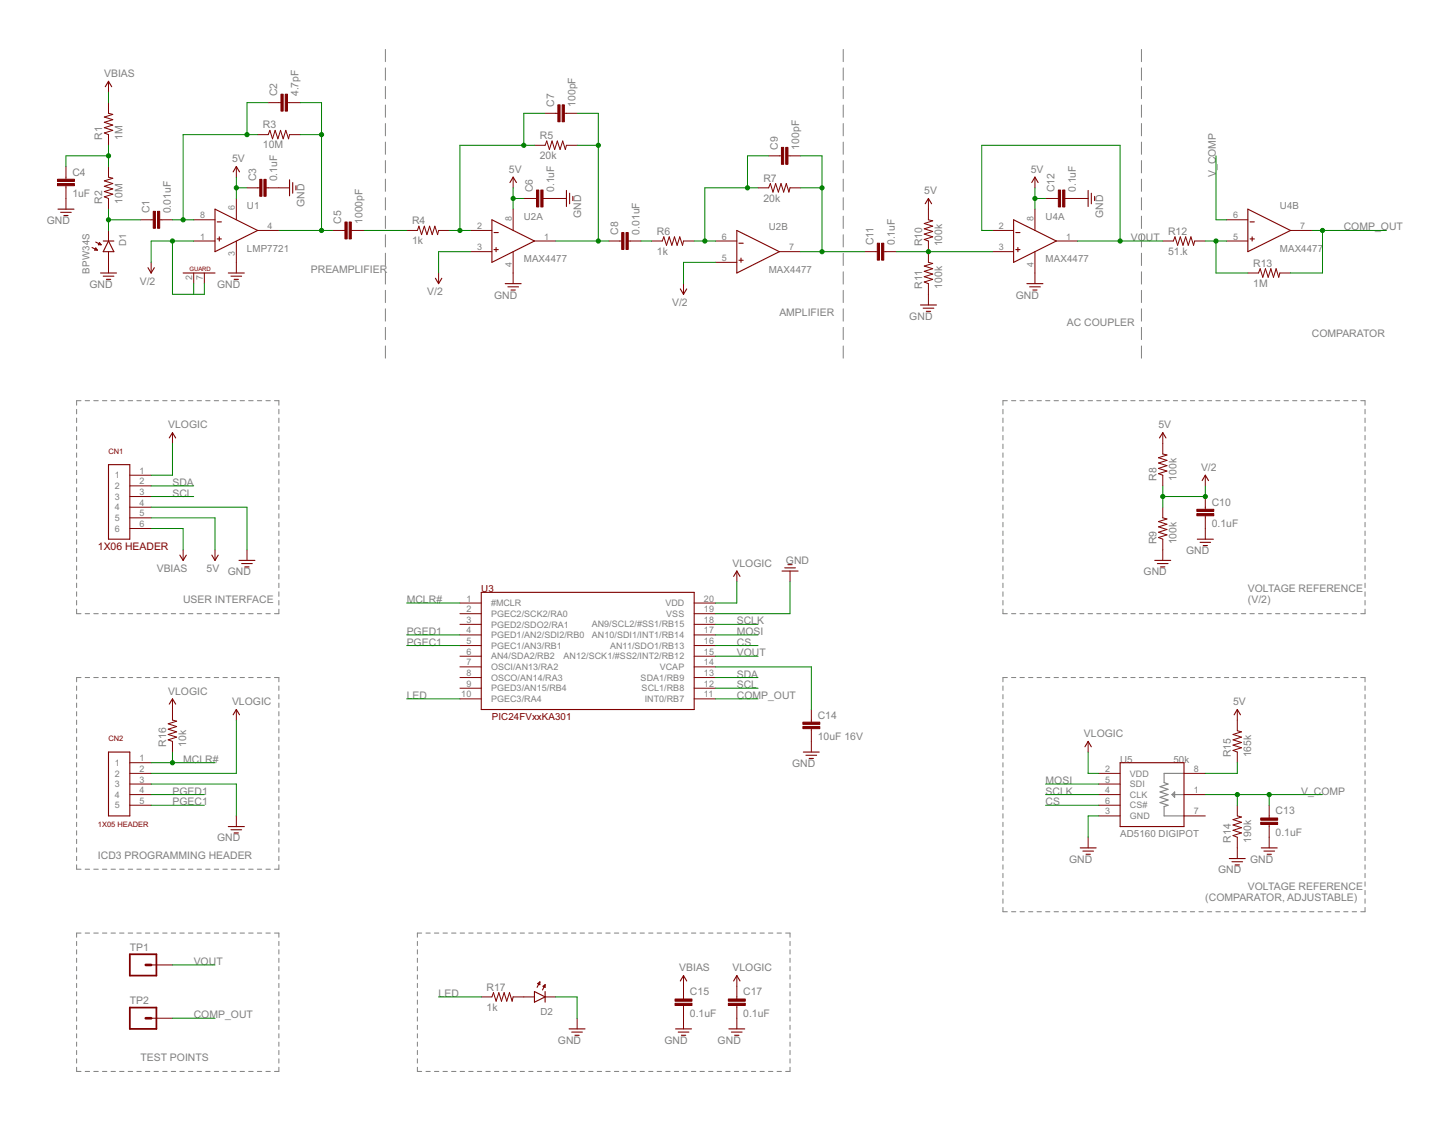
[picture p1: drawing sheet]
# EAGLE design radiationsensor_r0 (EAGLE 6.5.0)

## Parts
C1  0.01uF  CAP0603  [0603]
C2  4.7pF  CAP0603  [0603]
C3  0.1uF  CAP0603  [0603]
C4  1uF  CAP0603  [0603]
C5  1000pF  CAP0603  [0603]
C6  0.1uF  CAP0603  [0603]
C7  100pF  CAP0603  [0603]
C8  0.01uF  CAP0603  [0603]
C9  100pF  CAP0603  [0603]
C10  0.1uF  CAP0603  [0603]
C11  0.1uF  CAP0603  [0603]
C12  0.1uF  CAP0603  [0603]
C13  0.1uF  CAP0603  [0603]
C14  10uF 16V  CAP0805  [0805]
C15  0.1uF  CAP0603  [0603]
C17  0.1uF  CAP0603  [0603]
CN1  1X06  [1X06]
CN2  1X05  [1X05]
D1  BPW34S  PHOTODIODE  [BPW34S-SIDEMOUNT]
D2  0605-LED  [0603-LED]
R1  1M  RESISTOR0603  [0603]
R2  10M  RESISTOR0603  [0603]
R3  10M  RESISTOR0603  [0603]
R4  1k  RESISTOR0603  [0603]
R5  20k  RESISTOR0603  [0603]
R6  1k  RESISTOR0603  [0603]
R7  20k  RESISTOR0603  [0603]
R8  100k  RESISTOR0603  [0603]
R9  100k  RESISTOR0603  [0603]
R10  100k  RESISTOR0603  [0603]
R11  100k  RESISTOR0603  [0603]
R12  51.k  RESISTOR0603  [0603]
R13  1M  RESISTOR0603  [0603]
R14  190k  RESISTOR0603  [0603]
R15  165k  RESISTOR0603  [0603]
R16  10k  RESISTOR0603  [0603]
R17  1k  RESISTOR0603  [0603]
TP1  M01PTH  [1X01]
TP2  M01PTH  [1X01]
U1  LMP7721  OPAMP-LMP7721  [SOIC-8]
U2  MAX4477  OPAMP-MAX4477  [SOIC-8]
U3  PIC24FVXXKA301  [SOIC-20]
U4  MAX4477  OPAMP-MAX4477  [SOIC-8]
U5  50k  AD5160  [SOT-23-8]

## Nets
5V: C3.1 C6.1 C12.1 CN1.5 R8.2 R10.2 R15.2 U1.6(VCC) U2.8(A:V+) U4.8(A:V+)
COMP_OUT: R13.2 TP2.1 U3.11(INT0/RB7) U4.7(B:OUT)
CS: U3.16(AN11/SDO1/RB13) U5.6(CS#)
GND: C3.2 C4.2 C6.2 C10.2 C12.2 C13.2 C14.2 C15.2 C17.2 CN1.4 CN2.3 D1.A(ANODE) D2.CATHODE R9.1 R11.1 R14.1 U1.3(GND) U2.4(A:V-) U3.19(VSS) U4.4(A:V-) U5.3(GND)
LED: R17.1 U3.10(PGEC3/RA4)
MCLR#: CN2.1 R16.1 U3.1(#MCLR)
MOSI: U3.17(AN10/SDI1/INT1/RB14) U5.5(SDI)
N$1: C1.2 C2.1 R3.1 U1.8(-)
N$2: C1.1 D1.C(CATHODE) R2.1
N$3: C7.2 C8.1 R5.2 U2.1(A:OUT)
N$4: C4.1 R1.1 R2.2
N$5: C7.1 R4.2 R5.1 U2.2(A:-)
N$6: C5.2 R4.1
N$7: C2.2 C5.1 R3.2 U1.4(OUT)
N$8: C9.1 R6.2 R7.1 U2.6(B:-)
N$9: C8.2 R6.1
N$10: C11.2 R10.1 R11.2 U4.3(A:+)
N$11: C9.2 C11.1 R7.2 U2.7(B:OUT)
N$12: D2.ANODE R17.2
N$14: R12.2 R13.1 U4.5(B:+)
N$15: C14.1 U3.14(VCAP)
N$17: R15.1 U5.8(A)
PGEC1: CN2.5 U3.5(PGEC1/AN3/RB1)
PGED1: CN2.4 U3.4(PGED1/AN2/SDI2/RB0)
SCL: CN1.3 U3.12(SCL1/RB8)
SCLK: U3.18(AN9/SCL2/#SS1/RB15) U5.4(CLK)
SDA: CN1.2 U3.13(SDA1/RB9)
V/2: C10.1 R8.1 R9.2 U1.1(+) U1.2(G1) U1.7(G2) U2.3(A:+) U2.5(B:+)
V_COMP: C13.1 R14.2 U4.6(B:-) U5.1(W)
VBIAS: C15.1 CN1.6 R1.2
VLOGIC: C17.1 CN1.1 CN2.2 R16.2 U3.20(VDD) U5.2(VDD)
VOUT: R12.1 TP1.1 U3.15(AN12/SCK1/#SS2/INT2/RB12) U4.1(A:OUT) U4.2(A:-)
Unconnected: U3.2(PGEC2/SCK2/RA0) U3.3(PGED2/SDO2/RA1) U3.6(AN4/SDA2/RB2) U3.7(OSCI/AN13/RA2) U3.8(OSCO/AN14/RA3) U3.9(PGED3/AN15/RB4) U5.7(B)

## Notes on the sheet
- PREAMPLIFIER
- AMPLIFIER
- AC COUPLER
- COMPARATOR
- VOLTAGE REFERENCE
- USER INTERFACE | (V/2)
- ICD3 PROGRAMMING HEADER
- VOLTAGE REFERENCE
- (COMPARATOR, ADJUSTABLE)
- TEST POINTS

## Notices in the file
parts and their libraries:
openct: Licensing: Creative Commons ShareAlike 4.0 International - https://creativecommons.org/licenses/by-sa/4.0
